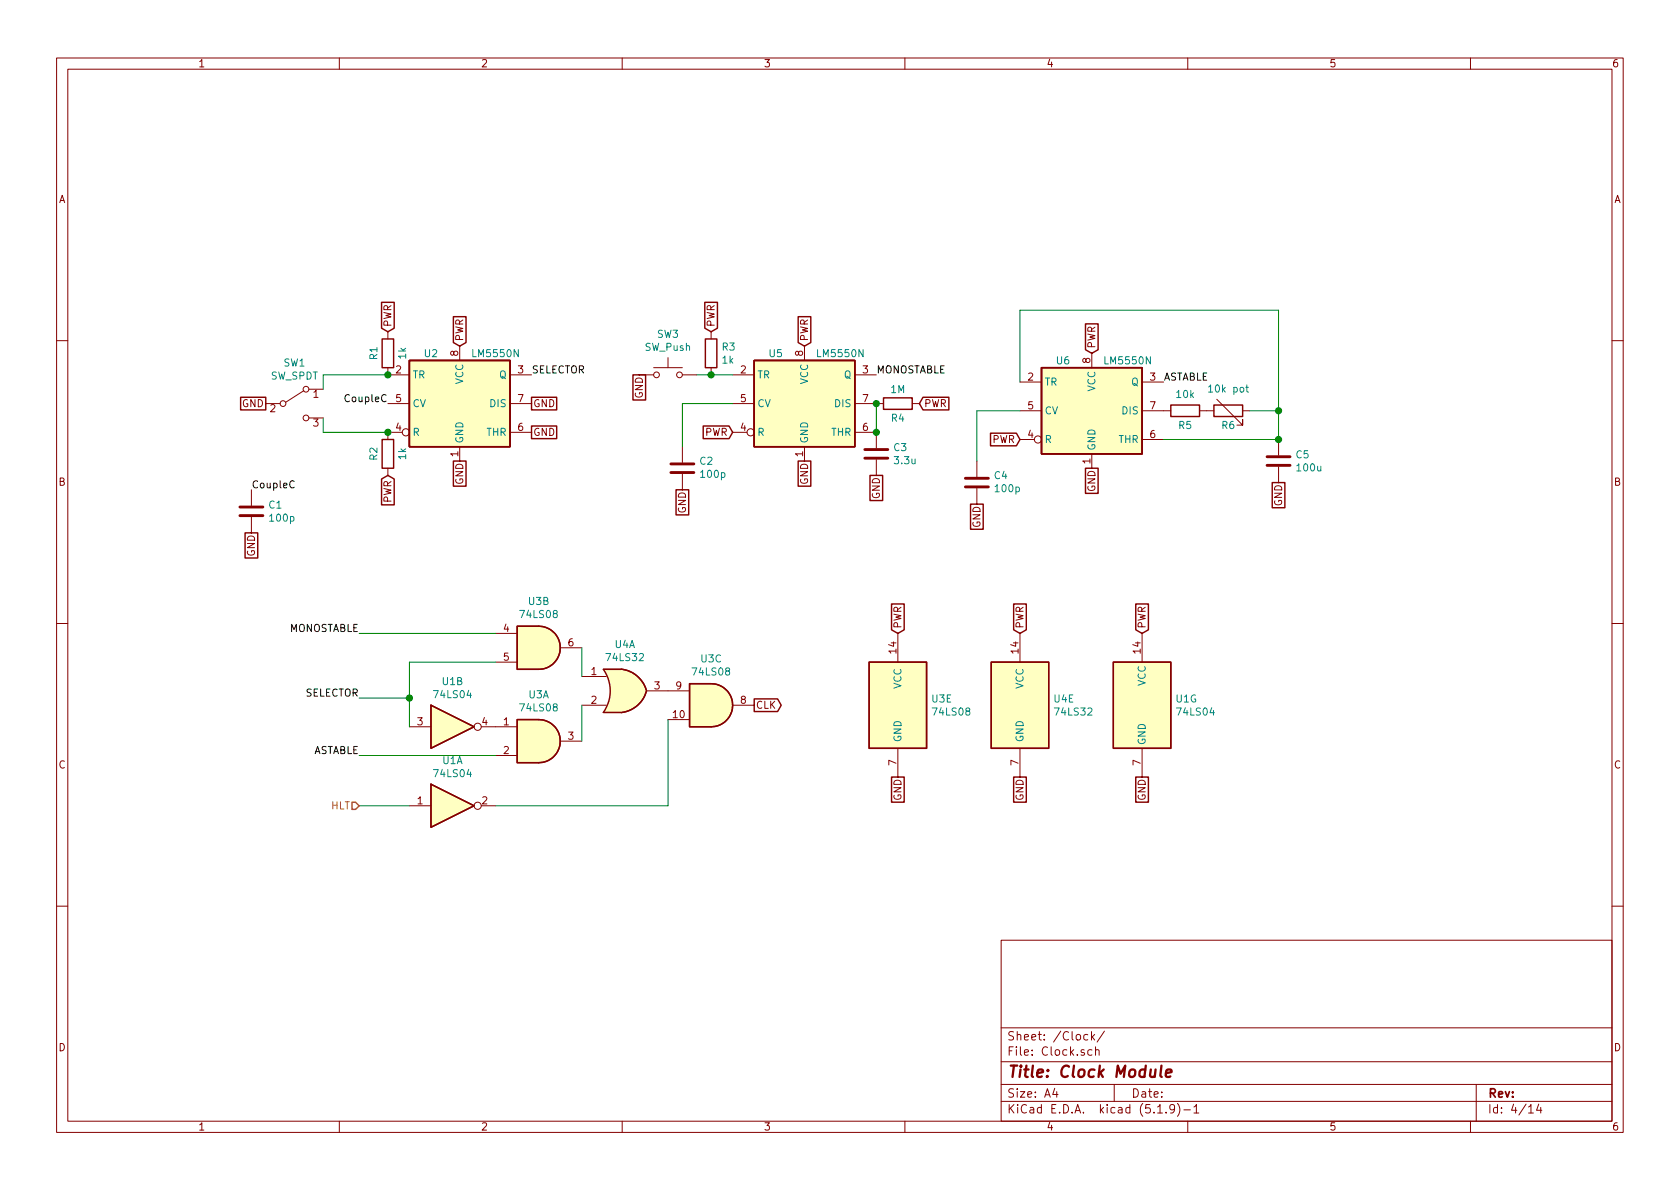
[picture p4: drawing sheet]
EESchema Schematic File Version 4
EELAYER 30 0
EELAYER END
$Descr A4 11693 8268
encoding utf-8
Sheet 4 14
Title "Clock Module"
Date ""
Rev ""
Comp ""
Comment1 ""
Comment2 ""
Comment3 ""
Comment4 ""
$EndDescr
$Comp
L Timer:LM555xN U?
U 1 1
P 5600 2800
AR Path="/60B42395" Ref="U?"  Part="1" 
AR Path="/60B0C6F5/60B42395" Ref="U5"  Part="1" 
F 0 "U5" H 5400 3150 50  0000 C CNN
F 1 "LM5550N" H 5850 3150 50  0000 C CNN
F 2 "Package_LCC:PLCC-68_SMD-Socket" H 6250 2400 50  0001 C CNN
F 3 "http://www.ti.com/lit/ds/symlink/lm555.pdf" H 6450 2400 50  0001 C CNN
	1    5600 2800
	1    0    0    -1  
$EndComp
$Comp
L Device:C C?
U 1 1
P 4750 3250
AR Path="/60B4239B" Ref="C?"  Part="1" 
AR Path="/60B0C6F5/60B4239B" Ref="C2"  Part="1" 
F 0 "C2" H 4635 3204 50  0000 R CNN
F 1 "100p" H 4635 3295 50  0000 R CNN
F 2 "Capacitor_SMD:CP_Elec_3x5.3" H 4788 3100 50  0001 C CNN
F 3 "~" H 4750 3250 50  0001 C CNN
	1    4750 3250
	-1   0    0    1   
$EndComp
$Comp
L Device:C C?
U 1 1
P 1750 3550
AR Path="/60B423A1" Ref="C?"  Part="1" 
AR Path="/60B0C6F5/60B423A1" Ref="C1"  Part="1" 
F 0 "C1" H 1865 3596 50  0000 L CNN
F 1 "100p" H 1865 3505 50  0000 L CNN
F 2 "Capacitor_SMD:CP_Elec_3x5.3" H 1788 3400 50  0001 C CNN
F 3 "~" H 1750 3550 50  0001 C CNN
	1    1750 3550
	1    0    0    -1  
$EndComp
Wire Wire Line
	7100 2150 8900 2150
Text Label 8100 2650 0    50   ~ 0
ASTABLE
Text GLabel 7600 2450 1    50   Input ~ 0
PWR
Text GLabel 5600 2400 1    50   Input ~ 0
PWR
Text GLabel 7100 3050 0    50   Input ~ 0
PWR
Text GLabel 7600 3250 3    50   UnSpc ~ 0
GND
Text GLabel 5600 3200 3    50   UnSpc ~ 0
GND
Text GLabel 6800 3500 3    50   UnSpc ~ 0
GND
$Comp
L Device:C C?
U 1 1
P 6800 3350
AR Path="/60B423AF" Ref="C?"  Part="1" 
AR Path="/60B0C6F5/60B423AF" Ref="C4"  Part="1" 
F 0 "C4" H 6685 3304 50  0000 R CNN
F 1 "100p" H 6685 3395 50  0000 R CNN
F 2 "Capacitor_SMD:CP_Elec_3x5.3" H 6838 3200 50  0001 C CNN
F 3 "~" H 6800 3350 50  0001 C CNN
	1    6800 3350
	-1   0    0    1   
$EndComp
Wire Wire Line
	6800 3200 6800 2850
Wire Wire Line
	6800 2850 7100 2850
$Comp
L Timer:LM555xN U?
U 1 1
P 7600 2850
AR Path="/60B423B7" Ref="U?"  Part="1" 
AR Path="/60B0C6F5/60B423B7" Ref="U6"  Part="1" 
F 0 "U6" H 7400 3200 50  0000 C CNN
F 1 "LM5550N" H 7850 3200 50  0000 C CNN
F 2 "Package_LCC:PLCC-68_SMD-Socket" H 8250 2450 50  0001 C CNN
F 3 "http://www.ti.com/lit/ds/symlink/lm555.pdf" H 8450 2450 50  0001 C CNN
	1    7600 2850
	1    0    0    -1  
$EndComp
Wire Wire Line
	8900 2150 8900 2850
Wire Wire Line
	8900 3050 8100 3050
$Comp
L Device:R R?
U 1 1
P 8250 2850
AR Path="/60B423BF" Ref="R?"  Part="1" 
AR Path="/60B0C6F5/60B423BF" Ref="R5"  Part="1" 
F 0 "R5" V 8350 2850 50  0000 C CNN
F 1 "10k" V 8134 2850 50  0000 C CNN
F 2 "Resistor_SMD:R_0201_0603Metric" V 8180 2850 50  0001 C CNN
F 3 "~" H 8250 2850 50  0001 C CNN
	1    8250 2850
	0    1    1    0   
$EndComp
$Comp
L Device:R_Variable R?
U 1 1
P 8550 2850
AR Path="/60B423C5" Ref="R?"  Part="1" 
AR Path="/60B0C6F5/60B423C5" Ref="R6"  Part="1" 
F 0 "R6" V 8650 2850 50  0000 C CNN
F 1 "10k pot" V 8396 2850 50  0000 C CNN
F 2 "Potentiometer_SMD:Potentiometer_ACP_CA6-VSMD_Vertical" V 8480 2850 50  0001 C CNN
F 3 "~" H 8550 2850 50  0001 C CNN
	1    8550 2850
	0    1    1    0   
$EndComp
Text GLabel 5100 3000 0    50   Input ~ 0
PWR
$Comp
L Device:C C?
U 1 1
P 6100 3150
AR Path="/60B423CC" Ref="C?"  Part="1" 
AR Path="/60B0C6F5/60B423CC" Ref="C3"  Part="1" 
F 0 "C3" H 6215 3196 50  0000 L CNN
F 1 "3.3u" H 6215 3105 50  0000 L CNN
F 2 "Capacitor_SMD:CP_Elec_3x5.3" H 6138 3000 50  0001 C CNN
F 3 "~" H 6100 3150 50  0001 C CNN
	1    6100 3150
	1    0    0    -1  
$EndComp
Text GLabel 6100 3300 3    50   UnSpc ~ 0
GND
Connection ~ 6100 3000
$Comp
L Device:R R?
U 1 1
P 6250 2800
AR Path="/60B423D4" Ref="R?"  Part="1" 
AR Path="/60B0C6F5/60B423D4" Ref="R4"  Part="1" 
F 0 "R4" V 6350 2800 50  0000 C CNN
F 1 "1M" V 6150 2800 50  0000 C CNN
F 2 "Resistor_SMD:R_0201_0603Metric" V 6180 2800 50  0001 C CNN
F 3 "~" H 6250 2800 50  0001 C CNN
	1    6250 2800
	0    1    1    0   
$EndComp
Wire Wire Line
	6100 2800 6100 3000
Connection ~ 6100 2800
Text GLabel 6400 2800 2    50   Input ~ 0
PWR
Text GLabel 4750 3400 3    50   UnSpc ~ 0
GND
Wire Wire Line
	4750 3100 4750 2800
Wire Wire Line
	4750 2800 5100 2800
Wire Wire Line
	5100 2600 4950 2600
$Comp
L Device:R R?
U 1 1
P 4950 2450
AR Path="/60B423E1" Ref="R?"  Part="1" 
AR Path="/60B0C6F5/60B423E1" Ref="R3"  Part="1" 
F 0 "R3" H 5020 2496 50  0000 L CNN
F 1 "1k" H 5020 2405 50  0000 L CNN
F 2 "Resistor_SMD:R_0201_0603Metric" V 4880 2450 50  0001 C CNN
F 3 "~" H 4950 2450 50  0001 C CNN
	1    4950 2450
	1    0    0    -1  
$EndComp
Text GLabel 4950 2300 1    50   Input ~ 0
PWR
Wire Wire Line
	4950 2600 4850 2600
Connection ~ 4950 2600
$Comp
L Switch:SW_Push SW?
U 1 1
P 4650 2600
AR Path="/60B423EA" Ref="SW?"  Part="1" 
AR Path="/60B0C6F5/60B423EA" Ref="SW3"  Part="1" 
F 0 "SW3" H 4650 2885 50  0000 C CNN
F 1 "SW_Push" H 4650 2794 50  0000 C CNN
F 2 "Button_Switch_SMD:SW_Push_1P1T-MP_NO_Horizontal_Alps_SKRTLAE010" H 4650 2800 50  0001 C CNN
F 3 "~" H 4650 2800 50  0001 C CNN
	1    4650 2600
	1    0    0    -1  
$EndComp
Text GLabel 4450 2600 3    50   UnSpc ~ 0
GND
Text Label 6100 2600 0    50   ~ 0
MONOSTABLE
Text GLabel 3200 2400 1    50   Input ~ 0
PWR
Text GLabel 3200 3200 3    50   UnSpc ~ 0
GND
Text GLabel 1750 3700 3    50   UnSpc ~ 0
GND
$Comp
L Timer:LM555xN U?
U 1 1
P 3200 2800
AR Path="/60B423F5" Ref="U?"  Part="1" 
AR Path="/60B0C6F5/60B423F5" Ref="U2"  Part="1" 
F 0 "U2" H 3000 3150 50  0000 C CNN
F 1 "LM5550N" H 3450 3150 50  0000 C CNN
F 2 "Package_LCC:PLCC-68_SMD-Socket" H 3850 2400 50  0001 C CNN
F 3 "http://www.ti.com/lit/ds/symlink/lm555.pdf" H 4050 2400 50  0001 C CNN
	1    3200 2800
	1    0    0    -1  
$EndComp
$Comp
L Device:R R?
U 1 1
P 2700 3150
AR Path="/60B423FB" Ref="R?"  Part="1" 
AR Path="/60B0C6F5/60B423FB" Ref="R2"  Part="1" 
F 0 "R2" V 2600 3150 50  0000 C CNN
F 1 "1k" V 2800 3150 50  0000 C CNN
F 2 "Resistor_SMD:R_0201_0603Metric" V 2630 3150 50  0001 C CNN
F 3 "~" H 2700 3150 50  0001 C CNN
	1    2700 3150
	1    0    0    -1  
$EndComp
Text GLabel 3700 2800 2    50   UnSpc ~ 0
GND
Text GLabel 3700 3000 2    50   UnSpc ~ 0
GND
Text Label 1750 3400 0    50   ~ 0
CoupleC
Text Label 2700 2800 2    50   ~ 0
CoupleC
$Comp
L Device:R R?
U 1 1
P 2700 2450
AR Path="/60B42405" Ref="R?"  Part="1" 
AR Path="/60B0C6F5/60B42405" Ref="R1"  Part="1" 
F 0 "R1" V 2600 2450 50  0000 C CNN
F 1 "1k" V 2800 2450 50  0000 C CNN
F 2 "Resistor_SMD:R_0201_0603Metric" V 2630 2450 50  0001 C CNN
F 3 "~" H 2700 2450 50  0001 C CNN
	1    2700 2450
	1    0    0    -1  
$EndComp
Text GLabel 2700 2300 1    50   Input ~ 0
PWR
Wire Wire Line
	2700 2600 2250 2600
Connection ~ 2700 2600
Text GLabel 2700 3300 3    50   Input ~ 0
PWR
Wire Wire Line
	2700 3000 2250 3000
Connection ~ 2700 3000
$Comp
L Switch:SW_SPDT SW?
U 1 1
P 2050 2800
AR Path="/60B42411" Ref="SW?"  Part="1" 
AR Path="/60B0C6F5/60B42411" Ref="SW1"  Part="1" 
F 0 "SW1" H 2050 3085 50  0000 C CNN
F 1 "SW_SPDT" H 2050 2994 50  0000 C CNN
F 2 "Button_Switch_SMD:SW_SPDT_CK-JS102011SAQN" H 2050 2800 50  0001 C CNN
F 3 "~" H 2050 2800 50  0001 C CNN
	1    2050 2800
	1    0    0    -1  
$EndComp
Wire Wire Line
	2250 2700 2250 2600
Wire Wire Line
	2250 2900 2250 3000
Text GLabel 1850 2800 0    50   UnSpc ~ 0
GND
Text Label 3700 2600 0    50   ~ 0
SELECTOR
$Comp
L 74xx:74LS32 U?
U 1 1
P 4350 4800
AR Path="/60B4241B" Ref="U?"  Part="1" 
AR Path="/60B0C6F5/60B4241B" Ref="U4"  Part="1" 
F 0 "U4" H 4350 5125 50  0000 C CNN
F 1 "74LS32" H 4350 5034 50  0000 C CNN
F 2 "Package_LCC:PLCC-68_SMD-Socket" H 4350 4800 50  0001 C CNN
F 3 "http://www.ti.com/lit/gpn/sn74LS32" H 4350 4800 50  0001 C CNN
	1    4350 4800
	1    0    0    -1  
$EndComp
$Comp
L 74xx:74LS08 U?
U 1 1
P 3750 5150
AR Path="/60B42421" Ref="U?"  Part="1" 
AR Path="/60B0C6F5/60B42421" Ref="U3"  Part="1" 
F 0 "U3" H 3750 5475 50  0000 C CNN
F 1 "74LS08" H 3750 5384 50  0000 C CNN
F 2 "Package_LCC:PLCC-68_SMD-Socket" H 3750 5150 50  0001 C CNN
F 3 "http://www.ti.com/lit/gpn/sn74LS08" H 3750 5150 50  0001 C CNN
	1    3750 5150
	1    0    0    -1  
$EndComp
$Comp
L 74xx:74LS08 U?
U 2 1
P 3750 4500
AR Path="/60B42427" Ref="U?"  Part="2" 
AR Path="/60B0C6F5/60B42427" Ref="U3"  Part="2" 
F 0 "U3" H 3750 4825 50  0000 C CNN
F 1 "74LS08" H 3750 4734 50  0000 C CNN
F 2 "Package_LCC:PLCC-68_SMD-Socket" H 3750 4500 50  0001 C CNN
F 3 "http://www.ti.com/lit/gpn/sn74LS08" H 3750 4500 50  0001 C CNN
	2    3750 4500
	1    0    0    -1  
$EndComp
$Comp
L 74xx:74LS08 U?
U 3 1
P 4950 4900
AR Path="/60B4242D" Ref="U?"  Part="3" 
AR Path="/60B0C6F5/60B4242D" Ref="U3"  Part="3" 
F 0 "U3" H 4950 5225 50  0000 C CNN
F 1 "74LS08" H 4950 5134 50  0000 C CNN
F 2 "Package_LCC:PLCC-68_SMD-Socket" H 4950 4900 50  0001 C CNN
F 3 "http://www.ti.com/lit/gpn/sn74LS08" H 4950 4900 50  0001 C CNN
	3    4950 4900
	1    0    0    -1  
$EndComp
$Comp
L 74xx:74LS04 U?
U 2 1
P 3150 5050
AR Path="/60B42439" Ref="U?"  Part="2" 
AR Path="/60B0C6F5/60B42439" Ref="U1"  Part="2" 
F 0 "U1" H 3150 5367 50  0000 C CNN
F 1 "74LS04" H 3150 5276 50  0000 C CNN
F 2 "Package_LCC:PLCC-44_SMD-Socket" H 3150 5050 50  0001 C CNN
F 3 "http://www.ti.com/lit/gpn/sn74LS04" H 3150 5050 50  0001 C CNN
	2    3150 5050
	1    0    0    -1  
$EndComp
$Comp
L 74xx:74LS04 U?
U 7 1
P 7950 4900
AR Path="/60B4243F" Ref="U?"  Part="7" 
AR Path="/60B0C6F5/60B4243F" Ref="U1"  Part="7" 
F 0 "U1" H 8180 4946 50  0000 L CNN
F 1 "74LS04" H 8180 4855 50  0000 L CNN
F 2 "Package_LCC:PLCC-44_SMD-Socket" H 7950 4900 50  0001 C CNN
F 3 "http://www.ti.com/lit/gpn/sn74LS04" H 7950 4900 50  0001 C CNN
	7    7950 4900
	1    0    0    -1  
$EndComp
$Comp
L 74xx:74LS08 U?
U 5 1
P 6250 4900
AR Path="/60B42445" Ref="U?"  Part="5" 
AR Path="/60B0C6F5/60B42445" Ref="U3"  Part="5" 
F 0 "U3" H 6480 4946 50  0000 L CNN
F 1 "74LS08" H 6480 4855 50  0000 L CNN
F 2 "Package_LCC:PLCC-68_SMD-Socket" H 6250 4900 50  0001 C CNN
F 3 "http://www.ti.com/lit/gpn/sn74LS08" H 6250 4900 50  0001 C CNN
	5    6250 4900
	1    0    0    -1  
$EndComp
$Comp
L 74xx:74LS32 U?
U 5 1
P 7100 4900
AR Path="/60B4244B" Ref="U?"  Part="5" 
AR Path="/60B0C6F5/60B4244B" Ref="U4"  Part="5" 
F 0 "U4" H 7330 4946 50  0000 L CNN
F 1 "74LS32" H 7330 4855 50  0000 L CNN
F 2 "Package_LCC:PLCC-68_SMD-Socket" H 7100 4900 50  0001 C CNN
F 3 "http://www.ti.com/lit/gpn/sn74LS32" H 7100 4900 50  0001 C CNN
	5    7100 4900
	1    0    0    -1  
$EndComp
Wire Wire Line
	3450 5250 2500 5250
Wire Wire Line
	3450 4600 2850 4600
Wire Wire Line
	2850 4600 2850 4850
Wire Wire Line
	2850 4850 2500 4850
Connection ~ 2850 4850
Wire Wire Line
	2850 4850 2850 5050
Wire Wire Line
	3450 4400 2500 4400
Text Label 2500 4400 2    50   ~ 0
MONOSTABLE
Text Label 2500 5250 2    50   ~ 0
ASTABLE
Text Label 2500 4850 2    50   ~ 0
SELECTOR
Wire Wire Line
	4050 4500 4050 4700
Wire Wire Line
	4050 4900 4050 5150
Wire Wire Line
	4650 5600 4650 5000
Text GLabel 6250 4400 1    50   Input ~ 0
PWR
Text GLabel 7100 4400 1    50   Input ~ 0
PWR
Text GLabel 7950 4400 1    50   Input ~ 0
PWR
Text GLabel 6250 5400 3    50   UnSpc ~ 0
GND
Text GLabel 7100 5400 3    50   UnSpc ~ 0
GND
Text GLabel 7950 5400 3    50   UnSpc ~ 0
GND
Wire Wire Line
	7100 2650 7100 2150
Wire Wire Line
	8700 2850 8900 2850
Connection ~ 8900 2850
Wire Wire Line
	8900 2850 8900 3050
Text GLabel 5250 4900 2    50   Output ~ 0
CLK
Wire Wire Line
	2500 5600 2850 5600
Text HLabel 2500 5600 0    50   Input ~ 0
HLT
Wire Wire Line
	3450 5600 4650 5600
$Comp
L 74xx:74LS04 U?
U 1 1
P 3150 5600
AR Path="/60B42433" Ref="U?"  Part="1" 
AR Path="/60B0C6F5/60B42433" Ref="U1"  Part="1" 
F 0 "U1" H 3150 5917 50  0000 C CNN
F 1 "74LS04" H 3150 5826 50  0000 C CNN
F 2 "Package_LCC:PLCC-44_SMD-Socket" H 3150 5600 50  0001 C CNN
F 3 "http://www.ti.com/lit/gpn/sn74LS04" H 3150 5600 50  0001 C CNN
	1    3150 5600
	1    0    0    -1  
$EndComp
$Comp
L Device:C C5
U 1 1
P 8900 3200
F 0 "C5" H 9015 3246 50  0000 L CNN
F 1 "100u" H 9015 3155 50  0000 L CNN
F 2 "" H 8938 3050 50  0001 C CNN
F 3 "~" H 8900 3200 50  0001 C CNN
	1    8900 3200
	1    0    0    -1  
$EndComp
Connection ~ 8900 3050
Text GLabel 8900 3350 3    50   UnSpc ~ 0
GND
$EndSCHEMATC
